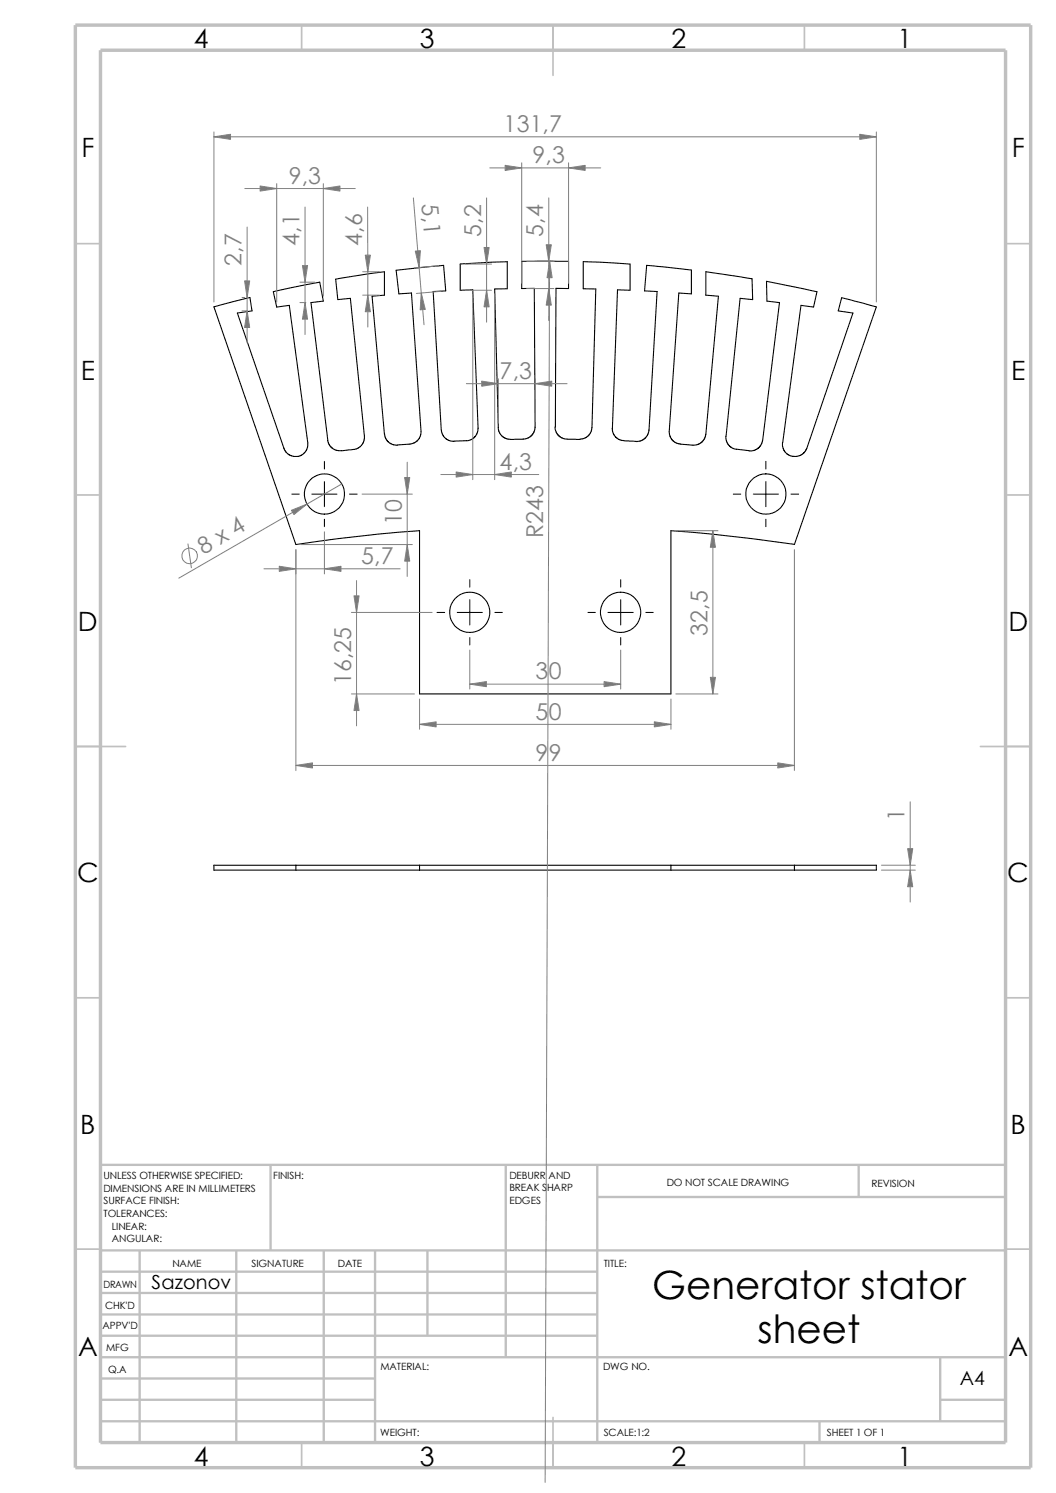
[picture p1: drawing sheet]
<svg xmlns="http://www.w3.org/2000/svg" width="210mm" height="297mm" viewBox="0 0 210 297" stroke-linecap="round" stroke-linejoin="round" font-family="sans-serif">
<g fill="none" stroke="#c0c0c0" stroke-width=".34">
<path d="M60 5v5M110 5v10M160 5v5M15 48.5h5M200 48.5h5M15 98.5h5M200 98.5h5M15 148.5h10M195 148.5h10M15 198.5h5M200 198.5h5M15 248.5h5"/>
<path d="M200 248.5h5M60 287v5M110 282v10M160 287v5"/>
</g>
<g fill="none" stroke="#c0c0c0" stroke-width=".47">
<path d="M53.8 231.7v17.1M100.6 231.7v38.3M118.8 231.7v55.3M118.8 238.1h81.2M170.8 231.7v6.4M200 231.7h-180v55.3M20 248.8h180M20 257.2h98.8M20 253h98.8M27.8 248.8v38.2M47 248.8v38.2M64.4 248.8v38.2"/>
<path d="M74.6 248.8v38.2M85 248.8v16.9M20 265.7h98.8M20 261.5h98.8M20 278.5h54.6M20 274.2h54.6M20 270h180M187 278.5h13M187 270v12.7M20 282.7h180M163 282.7v4.3"/>
</g>
<path d="M15 5h190v287h-190zM20 10h180v277h-180z" fill="none" stroke="#c0c0c0" stroke-width=".68" stroke-linecap="butt"/>
<g fill="none" stroke="#000" stroke-width=".21">
<path d="M116 52.1v5.3l2.5 .1-.8 27.6-.2 1-.5 .6-.8 .5-.9 .2M116 52l9.3 .5v5.2h-2.5l-1 27.5M56.5 89.2l-9.3-26.9 2.9-.5-.4-2.6-7.2 1.8 16.3 47.3 8.2-1.1 8.2-.9 8.2-.7v32.4h50v-32.4l8.2 .7 16.4 2M56.5 89.2l.3 .7 .7 .6 .9 .3h.7M59.1 90.8h.1M65.2 87.6l-3.4-27.4 2.5-.3-.7-3.8-9.2 1.9 .6 3.1 2.5-.4 3.7 27.4v.9l-.5 .9-.8 .7-.8 .2M76.5 86.4l-2.5-27.5 2.5-.2v-4.6l-9.7 1.4 .4 4.1 2.5-.2 2.8 27.8-.4 1.2-.9 .8-.7 .2-2.3 .3-1.2-.1-1-.4-.6-.8-.2-.8M76.5 86.4l.2 .8 .5 .7 .9 .5 .9 .2M87.8 85.5l.3 1.1 .6 .7 .7 .4 .9 .1M87.8 85.6l-1.7-27.6 2.5-.1-.4-5.1-9.4 1 .5 4.7 2.5-.2 1.9 27.5-.3 1.3-.5 .7-.5 .3-.9 .2-2.5 .2M104.1 87.4h-2.6l-.8-.1-1-.7-.6-1.2-.7-27.9 2.5-.1v-5.3l-9.4 .4v5.2h2.5l1.1 27.6-.2 1-.4 .5-.9 .7-.5 .2-2.8 .1M110.4 85l.4 1.3 1 .9 1 .2h2.5"/>
<path d="M110.4 85l.2-27.6h2.5v-5.4h-9.3v5.4h2.5l.1 27.6-.2 .9-.7 .9-.8 .4-.7 .1M121.8 85.2l.2 1.2 .6 .7 .5 .3 1.3 .3 2.2 .1M126.5 87.8l1.1-.1 .6-.4 .6-.7 .3-1 1.6-27.6-2.5-.1 .4-5.1 8.9 .9v4.8l-2.5-.2-1.9 27.5 .1 .8 .4 .9 .6 .5 1.1 .3M144.4 86.8v.9l.5 .9 .6 .5 1 .3M144.4 86.8l2.8-27.4 2.5 .2-.1-4.1-9.2-1.4v4.6l2.5 .2-2.5 27.5-.4 1-.5 .6-.6 .4-1.1 .2-2.5-.3M146.5 89.4l2.5 .3M155.6 88.1l.1 1 .4 .8 .7 .6 1.1 .3M155.7 88.1l3.6-27.4 2.5 .4 .7-3.1-10.1-2 .1 3.9 2.5 .3-3.4 27.6-.3 .8-.6 .6-.8 .4-.9 .1M157.9 90.8h.8l.6-.3 .7-.5 .4-.8 9.2-26.9-2.9-.5 .7-2.6 6.9 1.8-16.3 47.3M58.8 173.1h24.6M58.8 172.1h24.6M58.8 172.1h-16.3v1h16.3"/>
<path d="M58.8 172.1v1M83.4 172.1v1M83.4 173.1h50M83.4 172.1h50M133.4 173.1h24.6M133.4 172.1h24.6M133.4 172.1v1M158 172.1h16.3v1h-16.3M158 172.1v1"/>
<circle cx="64.5" cy="98.3" r="4"/>
<circle cx="152.3" cy="98.3" r="4"/>
<circle cx="93.4" cy="121.8" r="4"/>
<circle cx="123.4" cy="121.8" r="4"/>
</g>
<g fill="none" stroke="#808080" stroke-width=".2">
<path d="M42.5 27.2h131.8M42.5 26.2v33.9M48.7 37.5h22M55 36.5v23.6M64.3 36.5v22.4M82.2 39.4l2.1 25.2M96.8 39.4v24.7M97.4 33.4h22.1M103.8 32.4v24M109.1 39.4v24.4M113.1 32.4v24M174.3 26.2v33.9"/>
<path d="M48.1 59.2h.6M49.1 45.2v23M59.6 56.1h3M60.7 41.2v25.3M72.1 54.1h3.4M72.1 58.7h3.4M73.1 41.2l.1 23.9M87.2 52.9l-4.8 .4M87.7 58l-4.9 .4M92.5 57.7h5.2M92.5 52.5h5.2M94 58.6v36.8"/>
<path d="M98.4 58.5v36.9M104.7 57.4h5.5M104.7 52h5.5M109.3 51.9l-.9 243M48.1 61.8h1M59.6 60.2h1.2M92.8 76.3h20M99.1 75.4v8.7M106.4 75.4v8.5M68 96.3l-32.4 18.7M72 98.3h10M81 91.9v22.8"/>
<path d="M87.7 94.4h19.4M37.4 108.2l.7 4.7M52.5 113.2h27.1M58.8 109.3v44M59.9 108.3h22.1M64.5 105.8v8.4M70.9 115.5v28.9M134.4 105.6h8.4M141.8 105.6v32.4M158 109.3v44M69.9 138h12.5M69.9 121.8h16"/>
<path d="M83.4 139.1v6M93.4 136.1h30M93.4 129.3v7.8M123.4 129.3v7.8M133.4 139.1v6M134.4 138h8.4M58.8 152.3h99.2M83.4 144.1h50M181 159.5v20M175.3 172.1h6.7M175.3 173.1h6.7"/>
<circle cx="37.7" cy="110.6" r="1.56"/>
</g>
<g fill="#808080" stroke="#808080" stroke-width=".2">
<path d="M180.5 168.8h1l-.5 3.3z"/>
<path d="M181 173.1l.5 3.3h-1z"/>
<path d="M96.3 49.2h1l-.5 3.3z"/>
<path d="M48.6 55.9h1.1l-.6 3.3z"/>
<path d="M49.1 61.8l.6 3.4h-1.1z"/>
<path d="M96.8 57.7l.5 3.3h-1z"/>
<path d="M171 26.7l3.3 .5-3.3 .5z"/>
<path d="M113.1 33.4l3.3-.5v1z"/>
<path d="M64.3 37.5l3.3-.5v1z"/>
<path d="M100.5 32.9l3.3 .5-3.3 .5z"/>
<path d="M55.5 112.6l3.3 .6-3.3 .5z"/>
<path d="M58 101.5l3-1.2-2.5 2.1z"/>
<path d="M64.5 113.2l3.3-.6v1.1z"/>
<path d="M154.7 151.8l3.3 .5-3.3 .5z"/>
<path d="M83.4 144.1l3.3-.5v1z"/>
<path d="M58.8 152.3l3.3-.5v1z"/>
<path d="M51.7 37l3.3 .5-3.3 .5z"/>
<path d="M42.5 27.2l3.3-.5v1z"/>
<path d="M120.1 135.6l3.3 .5-3.3 .5z"/>
<path d="M130.1 143.6l3.3 .5-3.3 .5z"/>
<path d="M141.8 105.6l.5 3.3h-1z"/>
<path d="M70.9 138l.5 3.4h-1z"/>
<path d="M109.3 51.9l.5 3.3h-1z"/>
<path d="M70.4 118.5h1l-.5 3.3z"/>
<path d="M109.1 57.4l.5 3.3h-1z"/>
<path d="M108.6 48.7h1l-.5 3.3z"/>
<path d="M93.4 136.1l3.3-.5v1z"/>
<path d="M141.3 134.7h1l-.5 3.3z"/>
<path d="M82.6 50l1-.1-.2 3.3z"/>
<path d="M83.8 58.3l.8 3.3h-1z"/>
<path d="M72.6 50.8h1.1l-.5 3.3z"/>
<path d="M73.2 58.7l.5 3.3h-1.1z"/>
<path d="M98.4 94.4l3.3-.5v1z"/>
<path d="M90.7 93.9l3.3 .5-3.3 .5z"/>
<path d="M95.8 75.8l3.3 .5-3.3 .5z"/>
<path d="M106.4 76.3l3.3-.5v1z"/>
<path d="M60.2 52.8h1l-.5 3.3z"/>
<path d="M60.7 60.2l.5 3.3h-1z"/>
<path d="M81 108.3l.5 3.3h-1z"/>
<path d="M80.5 95h1l-.5 3.3z"/>
</g>
<g fill="none" stroke="#000" stroke-width=".2">
<path d="M58 98.3h1.5M62 98.3h5M64.5 91.8v1.5M64.5 95.8v5M69.5 98.3h1.5M145.8 98.3h1.5M149.8 98.3h5M152.3 91.8v1.5M152.3 95.8v5M157.3 98.3h1.5M64.5 103.3v1.5M93.4 115.3v1.5"/>
<path d="M93.4 119.3v5M123.4 115.3v1.5M123.4 119.3v5M152.3 103.3v1.5M86.9 121.8h1.5M90.9 121.8h5M93.4 126.8v1.5M98.4 121.8h1.5M116.9 121.8h1.5M120.9 121.8h5M123.4 126.8v1.5M128.4 121.8h1.5"/>
</g>
<g font-size="7.7">
<text x="129.7" y="258.4">Generator stator</text>
<text x="150.7" y="267.2">sheet</text>
</g>
<g font-size="5.3">
<text x="38.5" y="9.6">4</text>
<text x="83.5" y="9.6">3</text>
<text x="133.5" y="9.6">2</text>
<text x="178.5" y="9.6">1</text>
<text x="16.2" y="31.3">F</text>
<text x="201.2" y="31.3">F</text>
<text x="16" y="75.6">E</text>
<text x="201.1" y="75.6">E</text>
<text x="15.5" y="125.6">D</text>
<text x="200.6" y="125.6">D</text>
<text x="15.3" y="175.6">C</text>
<text x="200.3" y="175.6">C</text>
<text x="16" y="225.6">B</text>
<text x="201" y="225.6">B</text>
<text x="15.5" y="269.8">A</text>
<text x="200.5" y="269.8">A</text>
<text x="38.5" y="291.6">4</text>
<text x="83.5" y="291.6">3</text>
<text x="133.5" y="291.6">2</text>
<text x="178.5" y="291.6">1</text>
</g>
<g font-size="4.6" fill="#808080">
<text x="100.1" y="26.3">131,7</text>
<text x="105.9" y="32.5">9,3</text>
<text x="57.4" y="36.6">9,3</text>
<text x="83.8" y="40.6" transform="rotate(85 83.8 40.6)">5,1</text>
<text x="95.7" y="47.1" transform="rotate(-90 95.7 47.1)">5,2</text>
<text x="108" y="47.1" transform="rotate(-90 108 47.1)">5,4</text>
<text x="48" y="52.9" transform="rotate(-90 48 52.9)">2,7</text>
<text x="59.6" y="49" transform="rotate(-90 59.6 49)">4,1</text>
<text x="72" y="49" transform="rotate(-90 72 49)">4,6</text>
<text x="99.4" y="75.4">7,3</text>
<text x="99.4" y="93.5">4,3</text>
<text x="79.9" y="104.4" transform="rotate(-90 79.9 104.4)">10</text>
<text x="108" y="107.1" transform="rotate(-90 108 107.1)">R243</text>
<text x="40.5" y="110.4" transform="rotate(-30 40.5 110.4)">8 x 4</text>
<text x="71.8" y="112.2">5,7</text>
<text x="140.7" y="126.4" transform="rotate(-90 140.7 126.4)">32,5</text>
<text x="69.8" y="136.3" transform="rotate(-90 69.8 136.3)">16,25</text>
<text x="106.5" y="135.2">30</text>
<text x="106.5" y="143.2">50</text>
<text x="106.5" y="151.3">99</text>
<text x="179.9" y="163.4" transform="rotate(-90 179.9 163.4)">1</text>
</g>
<g font-size="3.9">
<text x="30.1" y="256.4">Sazonov</text>
<text x="190.9" y="275.5">A4</text>
</g>
<g font-size="2">
<text x="20.6" y="234.6">UNLESS OTHERWISE SPECIFIED:</text>
<text x="20.6" y="237.1">DIMENSIONS ARE IN MILLIMETERS</text>
<text x="20.6" y="239.6">SURFACE FINISH:</text>
<text x="54.4" y="234.6">FINISH:</text>
<text x="101.3" y="237">BREAK SHARP</text>
<text x="101.3" y="239.5">EDGES</text>
<text x="101.3" y="234.5">DEBURR AND</text>
<text x="132.6" y="236">DO NOT SCALE DRAWING</text>
<text x="173.3" y="236.2">REVISION</text>
<text x="20.6" y="242.1">TOLERANCES:</text>
<text x="22.2" y="244.6">LINEAR:</text>
<text x="22.2" y="247.1">ANGULAR:</text>
<text x="50" y="252">SIGNATURE</text>
<text x="67.2" y="252">DATE</text>
<text x="120.1" y="252">TITLE:</text>
<text x="20.6" y="256.2">DRAWN</text>
<text x="34.3" y="252.1">NAME</text>
<text x="20.9" y="260.4">CHK'D</text>
<text x="20.4" y="264.5">APPV'D</text>
<text x="21.1" y="268.8">MFG</text>
<text x="21.5" y="273.1">Q.A</text>
<text x="75.6" y="272.5">MATERIAL:</text>
<text x="119.9" y="272.5">DWG NO.</text>
<text x="75.6" y="285.6">WEIGHT:</text>
<text x="120.1" y="285.6">SCALE:1:2</text>
<text x="164.5" y="285.6">SHEET 1 OF 1</text>
</g>
</svg>
